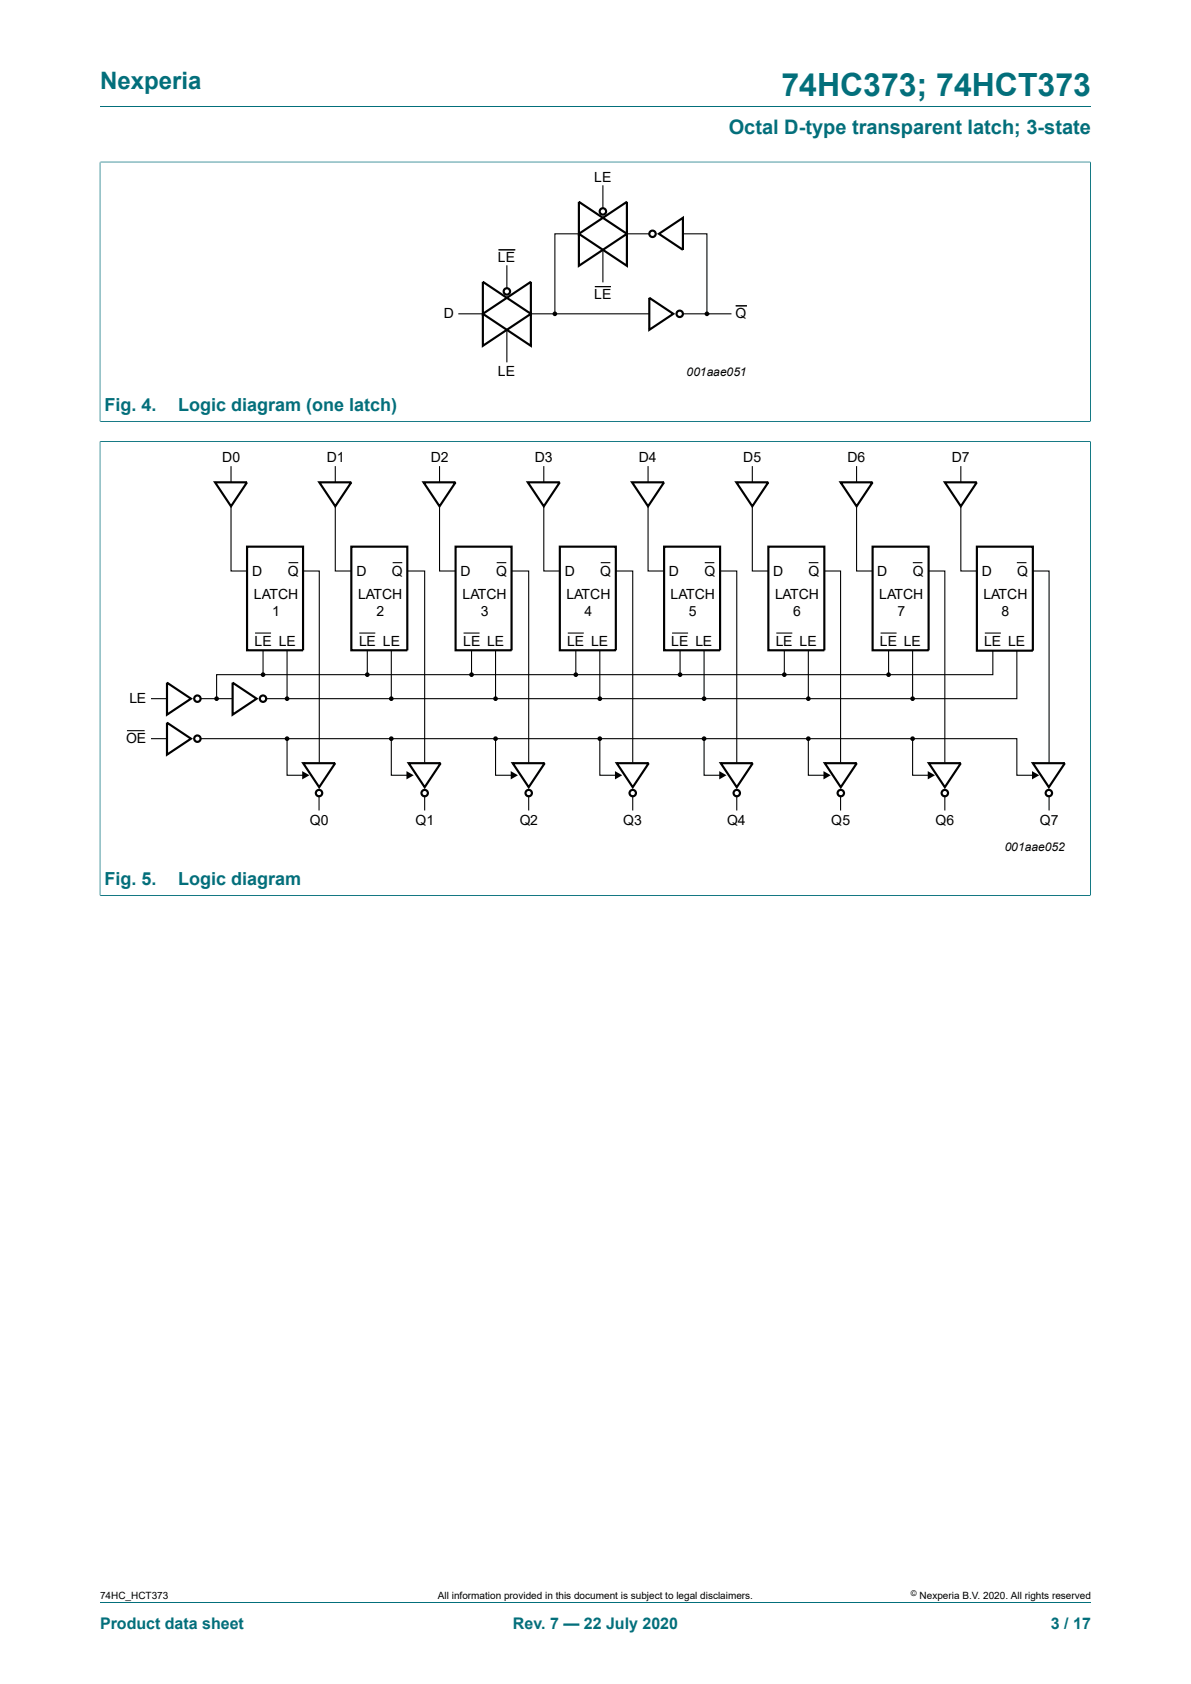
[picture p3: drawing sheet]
<svg xmlns="http://www.w3.org/2000/svg" width="210mm" height="297mm" viewBox="0 0 210 297" stroke-linecap="round" stroke-linejoin="round" font-family="sans-serif">
<path d="M17.6 18.8h174.8M17.6 28.6h174.7M17.6 28.5v45.9M192.3 28.5v45.9M17.6 74.3h174.7M17.6 77.8h174.7M17.6 77.8v80.2M192.3 77.8v80.2M17.6 157.9h174.7M17.6 282.6h174.8" fill="none" stroke="#036f7b" stroke-width=".18"/>
<g fill="none" stroke="#000" stroke-width=".19">
<path d="M106.3 32.8v3.9M80.9 55.3h4.2M88 44.1h2.8M89.4 46.9v3.9M89.4 58.2v5.6M93.6 55.3h20.9M102.1 41.2h-4.3v14.1M104.9 50.6h2.8M106.3 44.1v5.6M110.5 41.2h4M120.4 41.2h4.2v14.1M120.4 55.3h8.5"/>
<path d="M129.7 53.9h2M40.7 89.3v11.4h2.9M40.7 82.3v2.8M50.9 99.2h1.7M59.1 89.3v11.4h2.8M59.1 82.3v2.8M69.2 99.2h1.7M77.5 89.3v11.4h2.8M77.5 82.3v2.8M87.6 99.2h1.7M95.9 89.3v11.4h2.8M95.9 82.3v2.8"/>
<path d="M105.9 99.2h1.7M114.3 89.3v11.4h2.8M114.3 82.3v2.8M124.3 99.2h1.7M132.6 89.3v11.4h2.9M132.6 82.3v2.8M142.6 99.2h1.7M151 89.3v11.4h2.9M151 82.3v2.8M161 99.2h1.6M169.4 89.3v11.4h2.8M169.4 82.3v2.8"/>
<path d="M179.3 99.2h1.7M45 111.7h2.8M46.4 114.8v4.2M50.6 114.8v8.4M53.4 100.7h2.9v33.8M63.4 111.7h2.8M64.8 114.8v4.2M69 114.8v8.4M71.8 100.7h3.1v33.8M81.7 111.7h2.9M83.1 114.8v4.2M87.4 114.8v8.4"/>
<path d="M90.2 100.7h3v33.8M100.1 111.7h2.8M101.5 114.8v4.2M105.8 114.8v8.4M108.5 100.7h3.1v33.8M118.5 111.7h2.8M119.9 114.8v4.2M124.1 114.8v8.4M126.9 100.7h3v33.8M136.9 111.7h2.8M138.3 114.8v4.2M142.5 114.8v8.4"/>
<path d="M145.3 100.7h2.9v33.8M155.3 111.7h2.8M156.7 114.8v4.2M160.9 114.8v8.4M163.7 100.7h2.9v33.8M173.6 111.7h2.9M175.1 114.8v4.2h-136.9v4.2M179.3 114.8v8.4h-132.4M182.1 100.7h2.9v33.8M22.4 128.9h3.1M26.6 123.2h2.8M26.6 130.3h2.8"/>
<path d="M35.4 130.3h143.9v6.4h2.8M35.4 123.2h5.6M50.6 130.3v6.4h3.1M69 130.3v6.4h3.1M87.4 130.3v6.4h3.1M105.8 130.3v6.4h3.1M124.1 130.3v6.4h3.1M142.5 130.3v6.4h3.1M160.9 130.3v6.4h3.1M56.3 140.4v2.5M74.9 140.4v2.5M93.2 140.4v2.5"/>
<path d="M111.6 140.4v2.5M129.9 140.4v2.5M148.2 140.4v2.5M166.6 140.4v2.5M185 140.4v2.5"/>
</g>
<g fill="none" stroke="#000" stroke-width=".38">
<path d="M102.1 35.6l4.2 2.8-4.2 2.8zM106.3 38.4l4.2-2.8v5.6zM85.1 49.7l4.3 2.8-4.3 2.8zM85.1 55.3l4.3 2.9-4.3 2.8zM89.4 52.5l4.2-2.8v5.6zM89.4 58.2l4.2-2.9v5.7zM102.1 41.2l4.2 2.9-4.2 2.8zM106.3 44.1l4.2-2.9v5.7zM114.5 52.5l4.2 2.8-4.2 2.9zM116.2 41.2l4.2-2.8v5.7zM37.9 85.1h5.7l-2.9 4.2zM43.6 96.4h9.8v18.3h-9.8z"/>
<path d="M56.3 85.1h5.6l-2.8 4.2zM61.9 96.4h9.9v18.3h-9.9zM74.7 85.1h5.6l-2.8 4.2zM80.3 96.4h9.9v18.3h-9.9zM93.1 85.1h5.6l-2.8 4.2zM98.7 96.4h9.9v18.3h-9.9zM111.4 85.1h5.7l-2.8 4.2zM117.1 96.4h9.9v18.3h-9.9zM129.8 85.1h5.7l-2.9 4.2zM135.5 96.4h9.8v18.3h-9.8zM148.2 85.1h5.7l-2.9 4.2zM153.9 96.4h9.8v18.3h-9.8z"/>
<path d="M166.6 85.1h5.6l-2.8 4.2zM172.2 96.4h9.9v18.4h-9.9zM29.4 120.4l4.3 2.8-4.3 2.8zM29.4 127.5l4.3 2.8-4.3 2.8zM41 120.4l4.2 2.8-4.2 2.8zM53.5 134.6h5.6l-2.8 4.2zM72.1 134.6h5.6l-2.8 4.2zM90.4 134.6h5.6l-2.8 4.2zM108.7 134.6h5.7l-2.8 4.2zM127.1 134.6h5.6l-2.8 4.2zM145.4 134.6h5.7l-2.8 4.2zM163.8 134.6h5.6l-2.8 4.2z"/>
<path d="M182.1 134.6h5.7l-2.9 4.2z"/>
<circle cx="106.3" cy="37.3" r=".56"/>
<circle cx="89.4" cy="51.4" r=".56"/>
<circle cx="115.1" cy="41.2" r=".56"/>
<circle cx="119.8" cy="55.3" r=".56"/>
<circle cx="34.8" cy="130.3" r=".56"/>
<circle cx="34.8" cy="123.2" r=".56"/>
<circle cx="46.4" cy="123.2" r=".56"/>
<circle cx="56.3" cy="139.9" r=".56"/>
<circle cx="74.9" cy="139.9" r=".56"/>
<circle cx="93.2" cy="139.9" r=".56"/>
<circle cx="111.6" cy="139.9" r=".56"/>
<circle cx="129.9" cy="139.9" r=".56"/>
<circle cx="148.3" cy="139.9" r=".56"/>
<circle cx="166.6" cy="139.9" r=".56"/>
<circle cx="184.9" cy="139.9" r=".56"/>
</g>
<g fill="#000">
<path d="M129.7 53.9h2zM53.3 136l1.3 .7-1.3 .8zM71.7 136l1.2 .7-1.2 .8zM90.1 136l1.2 .7-1.2 .8zM108.4 136l1.3 .7-1.3 .8zM126.8 136l1.3 .7-1.3 .8zM145.2 136l1.3 .7-1.3 .8zM163.6 136l1.3 .7-1.3 .8zM182 136l1.2 .7-1.2 .8z"/>
<circle cx="97.8" cy="55.3" r=".28"/>
<circle cx="124.6" cy="55.3" r=".28"/>
<circle cx="46.4" cy="119" r=".28"/>
<circle cx="64.8" cy="119" r=".28"/>
<circle cx="83.1" cy="119" r=".28"/>
<circle cx="101.5" cy="119" r=".28"/>
<circle cx="119.9" cy="119" r=".28"/>
<circle cx="138.3" cy="119" r=".28"/>
<circle cx="156.7" cy="119" r=".28"/>
<circle cx="38.2" cy="123.2" r=".28"/>
<circle cx="50.6" cy="123.2" r=".28"/>
<circle cx="50.6" cy="130.3" r=".28"/>
<circle cx="69" cy="130.3" r=".28"/>
<circle cx="69" cy="123.2" r=".28"/>
<circle cx="87.4" cy="130.3" r=".28"/>
<circle cx="87.4" cy="123.2" r=".28"/>
<circle cx="105.8" cy="123.2" r=".28"/>
<circle cx="105.8" cy="130.3" r=".28"/>
<circle cx="124.1" cy="130.3" r=".28"/>
<circle cx="124.1" cy="123.2" r=".28"/>
<circle cx="142.5" cy="123.2" r=".28"/>
<circle cx="142.5" cy="130.3" r=".28"/>
<circle cx="160.9" cy="130.3" r=".28"/>
<circle cx="160.9" cy="123.2" r=".28"/>
</g>
<g fill="none" stroke="#000" stroke-width=".25">
<circle cx="97.8" cy="55.3" r=".28"/>
<circle cx="124.6" cy="55.3" r=".28"/>
<circle cx="46.4" cy="119" r=".28"/>
<circle cx="64.8" cy="119" r=".28"/>
<circle cx="83.1" cy="119" r=".28"/>
<circle cx="101.5" cy="119" r=".28"/>
<circle cx="119.9" cy="119" r=".28"/>
<circle cx="138.3" cy="119" r=".28"/>
<circle cx="156.7" cy="119" r=".28"/>
<circle cx="38.2" cy="123.2" r=".28"/>
<circle cx="50.6" cy="123.2" r=".28"/>
<circle cx="50.6" cy="130.3" r=".28"/>
<circle cx="69" cy="130.3" r=".28"/>
<circle cx="69" cy="123.2" r=".28"/>
<circle cx="87.4" cy="130.3" r=".28"/>
<circle cx="87.4" cy="123.2" r=".28"/>
<circle cx="105.8" cy="123.2" r=".28"/>
<circle cx="105.8" cy="130.3" r=".28"/>
<circle cx="124.1" cy="130.3" r=".28"/>
<circle cx="124.1" cy="123.2" r=".28"/>
<circle cx="142.5" cy="123.2" r=".28"/>
<circle cx="142.5" cy="130.3" r=".28"/>
<circle cx="160.9" cy="130.3" r=".28"/>
<circle cx="160.9" cy="123.2" r=".28"/>
</g>
<path d="M88 44.1h2.8M104.9 50.6h2.8" fill="none" stroke="#000" stroke-width=".18"/>
<text font-size="5.6" fill="#036f7b" x="137.8" y="16.8">74HC373; 74HCT373</text>
<text font-size="4.2" fill="#036f7b" x="17.6" y="15.6">Nexperia</text>
<text font-size="3.5" fill="#036f7b" x="128.5" y="23.7">Octal D-type transparent latch; 3-state</text>
<g font-size="3.2" fill="#036f7b">
<text x="18.4" y="72.5">Fig. 4.</text>
<text x="31.4" y="72.5">Logic diagram (one latch)</text>
<text x="18.4" y="156.1">Fig. 5.</text>
<text x="31.4" y="156.1">Logic diagram</text>
</g>
<g font-size="2.8" fill="#036f7b">
<text x="17.6" y="287.2">Product data sheet</text>
<text x="90.4" y="287.2">Rev. 7 — 22 July 2020</text>
<text x="185.3" y="287.2">3 / 17</text>
</g>
<g font-size="2.5">
<text x="104.8" y="32.2">LE</text>
<text x="87.8" y="46.3">LE</text>
<text x="104.8" y="52.8">LE</text>
<text x="78.3" y="56.2">D</text>
<text x="129.7" y="56.2">Q</text>
<text x="87.8" y="66.3">LE</text>
<text x="39.2" y="81.4">D0</text>
<text x="57.6" y="81.4">D1</text>
<text x="76" y="81.4">D2</text>
<text x="94.3" y="81.4">D3</text>
<text x="112.7" y="81.4">D4</text>
<text x="131.1" y="81.4">D5</text>
<text x="149.4" y="81.4">D6</text>
<text x="167.8" y="81.4">D7</text>
<text x="44.5" y="101.5">D</text>
<text x="50.7" y="101.5">Q</text>
<text x="62.9" y="101.5">D</text>
<text x="69.1" y="101.5">Q</text>
<text x="81.2" y="101.5">D</text>
<text x="87.5" y="101.5">Q</text>
<text x="99.6" y="101.5">D</text>
<text x="105.8" y="101.5">Q</text>
<text x="117.9" y="101.5">D</text>
<text x="124.2" y="101.5">Q</text>
<text x="136.3" y="101.5">D</text>
<text x="142.6" y="101.5">Q</text>
<text x="154.7" y="101.5">D</text>
<text x="161" y="101.5">Q</text>
<text x="173.1" y="101.5">D</text>
<text x="179.3" y="101.5">Q</text>
<text x="44.8" y="105.7">LATCH</text>
<text x="63.1" y="105.7">LATCH</text>
<text x="81.5" y="105.7">LATCH</text>
<text x="99.9" y="105.7">LATCH</text>
<text x="118.2" y="105.7">LATCH</text>
<text x="136.7" y="105.7">LATCH</text>
<text x="155" y="105.7">LATCH</text>
<text x="173.4" y="105.7">LATCH</text>
<text x="44.9" y="113.9">LE LE</text>
<text x="48" y="108.7">1</text>
<text x="63.3" y="113.9">LE LE</text>
<text x="66.4" y="108.7">2</text>
<text x="81.7" y="113.9">LE LE</text>
<text x="84.8" y="108.7">3</text>
<text x="100" y="113.9">LE LE</text>
<text x="103.1" y="108.7">4</text>
<text x="118.4" y="113.9">LE LE</text>
<text x="121.5" y="108.7">5</text>
<text x="136.8" y="113.9">LE LE</text>
<text x="139.8" y="108.7">6</text>
<text x="155.1" y="113.9">LE LE</text>
<text x="158.2" y="108.7">7</text>
<text x="173.5" y="113.9">LE LE</text>
<text x="176.6" y="108.7">8</text>
<text x="22.8" y="124">LE</text>
<text x="22.2" y="131.1">OE</text>
<text x="54.6" y="145.6">Q0</text>
<text x="73.3" y="145.6">Q1</text>
<text x="91.6" y="145.6">Q2</text>
<text x="109.9" y="145.6">Q3</text>
<text x="128.2" y="145.6">Q4</text>
<text x="146.6" y="145.6">Q5</text>
<text x="165" y="145.6">Q6</text>
<text x="183.3" y="145.6">Q7</text>
</g>
<g font-size="2.1">
<text x="121.1" y="66.3">001aae051</text>
<text x="177.2" y="150">001aae052</text>
</g>
<g font-size="1.8">
<text x="17.6" y="282">74HC_HCT373</text>
<text x="77.2" y="282">All information provided in this document is subject to legal disclaimers.</text>
<text x="162.2" y="282">Nexperia B.V. 2020. All rights reserved</text>
</g>
<text font-size="1.4" x="160.6" y="281.6">©</text>
</svg>
